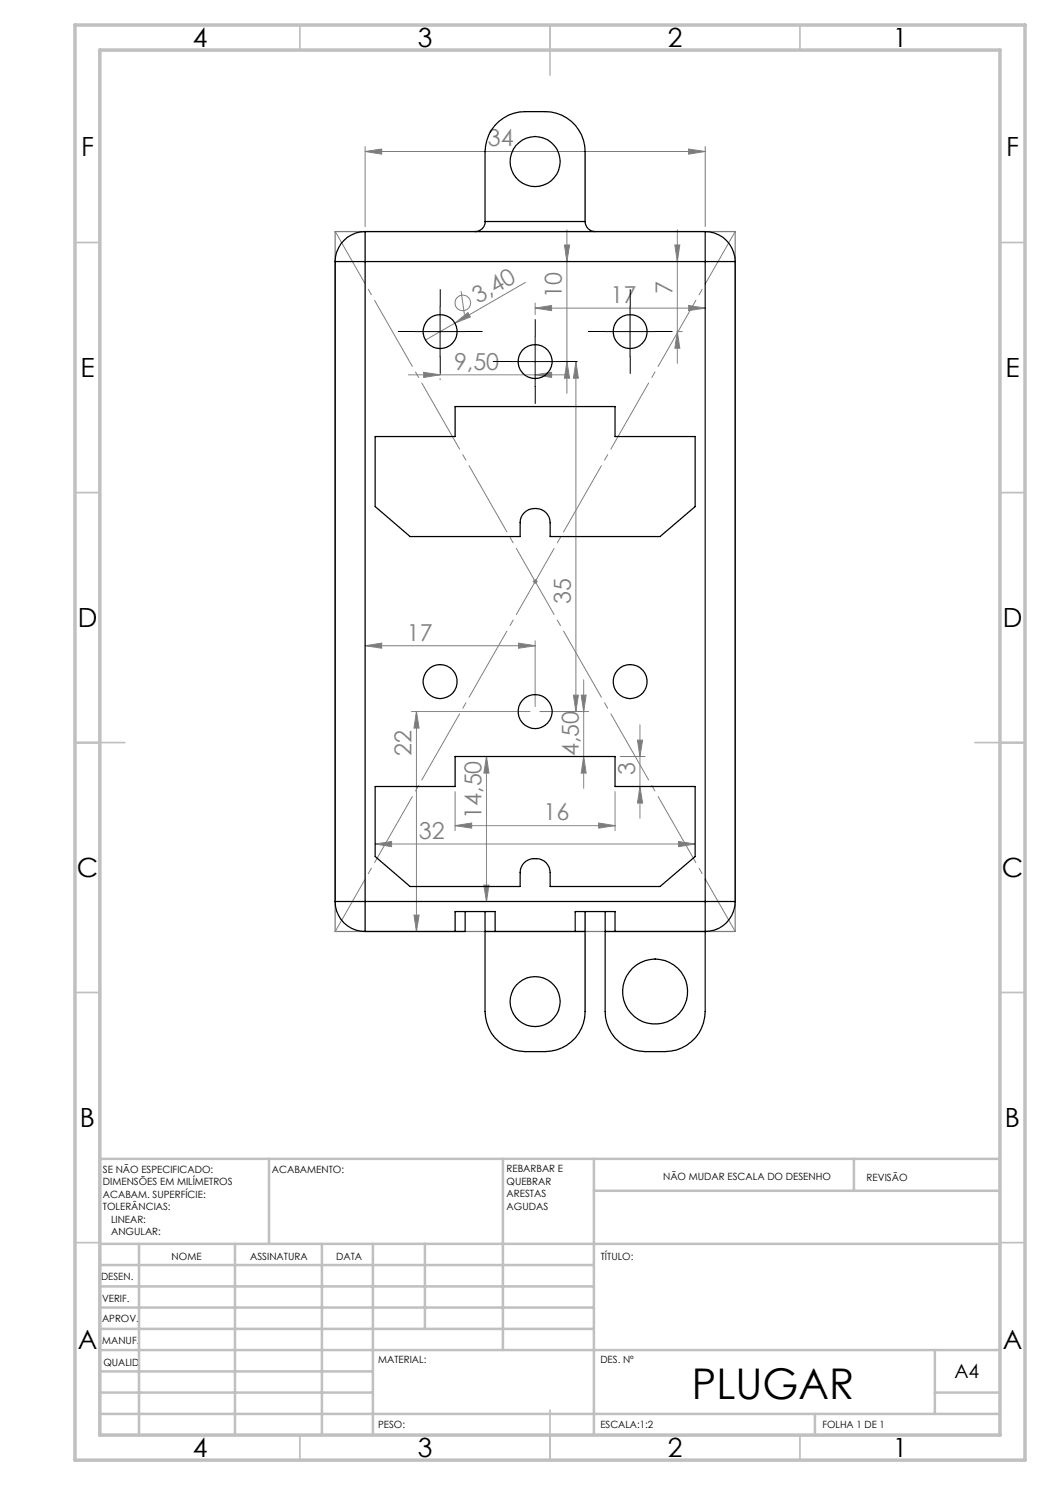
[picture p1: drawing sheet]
<svg xmlns="http://www.w3.org/2000/svg" width="210mm" height="297mm" viewBox="0 0 210 297" stroke-linecap="round" stroke-linejoin="round" font-family="sans-serif">
<g fill="none" stroke="#808080" stroke-width=".2">
<path d="M73 30.3l3.3-.5v1zM73 29.3v16M73 30.3h68M137.7 29.8l3.3 .5-3.3 .5zM141 29.3v16M92.2 58.2l.7 4.8M105.1 56.5l-14.1 8.1M112.9 49h1l-.5 3.3zM113.4 46v32.7M135 49h1l-.5 3.3zM135.5 46v26.7M81.7 75h31.7"/>
<path d="M84.7 74.5l3.3 .5-3.3 .5zM88 75.7v.3M91 64.6l2.6-2.1 .5 .9zM91 64.6l-5.9 3.4M107 61.6l3.3-.5v1zM107 60.6v2.3M107 61.6h34M107 75l3.3-.5v1zM113.4 72.3l.5 3.3h-1zM115.2 72.3l.5 3.3h-1zM115.2 72.3v70M135.4 66.3h1.1"/>
<path d="M135.5 66.3l.5 3.3h-1zM137.7 61.1l3.3 .5-3.3 .5zM106.5 116.3h1M106.7 116l.7 .7M107 115.8v1M107.4 116l-.7 .7M73 129.1l3.3-.5v1zM73 129.1h34M103.7 128.6l3.3 .5-3.3 .5zM107 128.2v13.1M114.7 139h1l-.5 3.3zM116.2 139h1l-.5 3.3z"/>
<path d="M116.7 136v21.7M82.3 142.3h23.7M83.3 142.3v44M83.3 142.3l.5 3.3h-1zM91 158.3v7.8M97.3 151.3l.5 3.3h-1zM97.3 151.3v29M108 142.3h9.7M116.7 151.3l.5 3.3h-1zM123 158.3v7.8M124 151.3h5M127.5 148h1l-.5 3.3z"/>
<path d="M128 145v18.7M128 157.3l.5 3.3h-1zM75 168.8l3.3-.5v1zM75 168.8h64M91 165.1l3.3-.5v1zM91 165.1h32M96.8 177h1l-.5 3.3zM119.7 164.6l3.3 .5-3.3 .5zM135.7 168.3l3.3 .5-3.3 .5zM82.8 183h1l-.5 3.3z"/>
<circle cx="92.6" cy="60.6" r="1.56"/>
</g>
<g fill="none" stroke="#c0c0c0" stroke-width=".35">
<path d="M60 5v5M110 5v10M160 5v5M15 48.5h5M200 48.5h5M15 98.5h5M200 98.5h5M15 148.5h10M195 148.5h10M15 198.5h5M200 198.5h5M15 248.5h5"/>
<path d="M200 248.5h5M60 287v5M110 282v10M160 287v5"/>
</g>
<g fill="none" stroke="#c0c0c0" stroke-width=".5">
<path d="M53.8 231.8v17M100.6 231.8v38.2M118.8 231.8v55.2M118.8 238.2h81.2M170.8 231.8v6.4M200 231.8h-180v55.2M20 248.8h180M20 257.3h98.8M20 253h98.8M27.8 248.8v38.2M47 248.8v38.2M64.4 248.8v38.2"/>
<path d="M74.6 248.8v38.2M85 248.8v17M20 265.8h98.8M20 261.5h98.8M20 278.5h54.6M20 274.3h54.6M20 270h180M187 278.5h13M187 270v12.8M20 282.8h180M163 282.8v4.2"/>
</g>
<path d="M15 5h190v287h-190zM20 10h180v277h-180z" fill="none" stroke="#c0c0c0" stroke-width=".7"/>
<path d="M83 66.3h-3.4M88 61.3v-3.4M88 71.3v3.4M93 66.3h3.4M102 72.3h-3.4M107 67.3v-3.4M107 77.3v3.4M112 72.3h3.4M121 66.3h-3.4M126 61.3v-3.4M126 71.3v3.4M131 66.3h3.4" fill="none" stroke="#000" stroke-width=".2" stroke-dasharray="15.2 1.3 1.3 1.3"/>
<path d="M83 66.3h10M88 61.3v10M102 72.3h10M107 67.3v10M121 66.3h10M126 61.3v10" fill="none" stroke="#000" stroke-width=".2"/>
<path d="M67 46.3l80 140M67 186.3l80-140" fill="none" stroke="#808080" stroke-width=".2" stroke-dasharray="15.2 1.3 1.3 1.3" stroke-dashoffset="3.2"/>
<path d="M67 46.3h80v140h-80z" fill="none" stroke="#808080" stroke-width=".25"/>
<g fill="#808080">
<path d="M91 64.6l2.6-2.1 .5 .9z"/>
<path d="M137.7 29.8l3.3 .5-3.3 .5zM73 30.3l3.3-.5v1zM119.7 164.6l3.3 .5-3.3 .5zM91 165.1l3.3-.5v1zM135.7 168.3l3.3 .5-3.3 .5zM75 168.8l3.3-.5v1zM103.7 128.6l3.3 .5-3.3 .5zM73 129.1l3.3-.5v1z"/>
<path d="M84.7 74.5l3.3 .5-3.3 .5zM107 75l3.3-.5v1z"/>
<path d="M135.5 66.3l.5 3.3h-1zM135 49h1l-.5 3.3zM128 157.3l.5 3.3h-1zM127.5 148h1l-.5 3.3zM82.8 183h1l-.5 3.3zM83.3 142.3l.5 3.3h-1z"/>
<path d="M112.9 49h1l-.5 3.3zM113.4 72.3l.5 3.3h-1zM116.2 139h1l-.5 3.3zM116.7 151.3l.5 3.3h-1zM97.3 151.3l.5 3.3h-1zM96.8 177h1l-.5 3.3zM115.2 72.3l.5 3.3h-1zM114.7 139h1l-.5 3.3z"/>
<path d="M107 61.6l3.3-.5v1zM137.7 61.1l3.3 .5-3.3 .5z"/>
</g>
<g fill="none" stroke="#000" stroke-width=".25">
<path d="M67 52.3h6M67 52.3v128M73 46.3a6 6 0 0 0-6 6M73 46.3v6M73 52.3v128M73 52.3h68M73 46.3h68M97 44.3a1.97 1.97 0 0 1-2 2M97 44.3v-14a8 8 0 0 1 8-8h4a8 8 0 0 1 8 8v14M97 44.3h20M117 44.3a2.05 2.05 0 0 0 2 2M141 52.3h6"/>
<path d="M141 46.3v6M141 46.3a6 6 0 0 1 6 6M141 52.3v128M147 52.3v128M75 87.3h16v-6h32v6h16v14l-7 6h-22v-2.8a3 3 0 0 0-3-2.8 3 3 0 0 0-3 2.8v2.8h-22l-7-6zM75 157.3h16v-6h32v6h16v14l-7 6h-22v-2.8a3 3 0 0 0-3-2.8 3 3 0 0 0-3 2.8v2.8h-22l-7-6zM67 180.3h6M67 180.3a6 6 0 0 0 6 6M73 180.3v6M73 180.3h68M91 186.3v-4h8v4M93 182.3v4h-20"/>
<path d="M97 182.3v20a8 8 0 0 0 8 8 14.2 14.2 0 0 0 7.4-.7 8 8 0 0 0 4.6-7.3v-20M97 186.3h20M115 186.3v-4h8v4M121 182.3v20a8 8 0 0 0 8 8 14.2 14.2 0 0 0 7.3-.7 7.9 7.9 0 0 0 4.7-7.3v-16M121 186.3h20M141 180.3h6M141 180.3v6M147 180.3a6 6 0 0 1-6 6"/>
<circle cx="107" cy="32.3" r="5"/>
<circle cx="88" cy="66.3" r="3.4"/>
<circle cx="107" cy="72.3" r="3.4"/>
<circle cx="126" cy="66.3" r="3.4"/>
<circle cx="88" cy="136.3" r="3.4"/>
<circle cx="126" cy="136.3" r="3.4"/>
<circle cx="107" cy="142.3" r="3.4"/>
<circle cx="131" cy="198.3" r="6.5"/>
<circle cx="107" cy="200.3" r="5"/>
</g>
<text font-size="8.5" x="138.4" y="279.7">PLUGAR</text>
<g font-size="5.3">
<text x="38.5" y="9.5">4</text>
<text x="83.5" y="9.5">3</text>
<text x="133.6" y="9.5">2</text>
<text x="178.6" y="9.5">1</text>
<text x="16.2" y="31.2">F</text>
<text x="201.2" y="31.2">F</text>
<text x="16.1" y="75.5">E</text>
<text x="201.1" y="75.5">E</text>
<text x="15.5" y="125.5">D</text>
<text x="200.5" y="125.5">D</text>
<text x="15.4" y="175.5">C</text>
<text x="200.4" y="175.5">C</text>
<text x="16" y="225.5">B</text>
<text x="201" y="225.5">B</text>
<text x="15.5" y="269.8">A</text>
<text x="200.5" y="269.8">A</text>
<text x="38.5" y="291.5">4</text>
<text x="83.5" y="291.5">3</text>
<text x="133.6" y="291.5">2</text>
<text x="178.6" y="291.5">1</text>
</g>
<g font-size="4.7" fill="#808080">
<text x="97.6" y="29.3">34</text>
<text x="112.4" y="59.6" transform="rotate(-90 112.4 59.6)">10</text>
<text x="134.5" y="58.7" transform="rotate(-90 134.5 58.7)">7</text>
<text x="95.7" y="60.8" transform="rotate(-30 95.7 60.8)">3,40</text>
<text x="122.1" y="60.6">17</text>
<text x="90.8" y="73.9">9,50</text>
<text x="114.2" y="120.8" transform="rotate(-90 114.2 120.8)">35</text>
<text x="81.4" y="128.1">17</text>
<text x="82.3" y="151.3" transform="rotate(-90 82.3 151.3)">22</text>
<text x="115.7" y="151.2" transform="rotate(-90 115.7 151.2)">4,50</text>
<text x="127" y="155" transform="rotate(-90 127 155)">3</text>
<text x="83.7" y="167.8">32</text>
<text x="96.3" y="163.8" transform="rotate(-90 96.3 163.8)">14,50</text>
<text x="108.7" y="164.1">16</text>
</g>
<text font-size="3.9" x="190.9" y="275.5">A4</text>
<g font-size="2">
<text x="20.6" y="234.6">SE NÃO ESPECIFICADO:</text>
<text x="20.6" y="237.1">DIMENSÕES EM MILÍMETROS</text>
<text x="20.6" y="239.6">ACABAM. SUPERFÍCIE:</text>
<text x="54.4" y="234.6">ACABAMENTO:</text>
<text x="101.3" y="234.5">REBARBAR E</text>
<text x="101.3" y="237">QUEBRAR</text>
<text x="101.3" y="239.5">ARESTAS</text>
<text x="132.6" y="236">NÃO MUDAR ESCALA DO DESENHO</text>
<text x="173.3" y="236.2">REVISÃO</text>
<text x="20.6" y="242.1">TOLERÂNCIAS:</text>
<text x="22.2" y="244.6">LINEAR:</text>
<text x="101.3" y="242">AGUDAS</text>
<text x="22.2" y="247.1">ANGULAR:</text>
<text x="34.3" y="252">NOME</text>
<text x="50" y="251.9">ASSINATURA</text>
<text x="67.2" y="251.9">DATA</text>
<text x="120.2" y="251.9">TÍTULO:</text>
<text x="20.2" y="256.1">DESEN.</text>
<text x="20.4" y="260.3">VERIF.</text>
<text x="20.4" y="264.4">APROV.</text>
<text x="20.5" y="268.8">MANUF.</text>
<text x="20.7" y="273.1">QUALID</text>
<text x="75.7" y="272.5">MATERIAL:</text>
<text x="120.1" y="272.5">DES. Nº</text>
<text x="75.6" y="285.5">PESO:</text>
<text x="120.1" y="285.6">ESCALA:1:2</text>
<text x="164.5" y="285.6">FOLHA 1 DE 1</text>
</g>
</svg>
